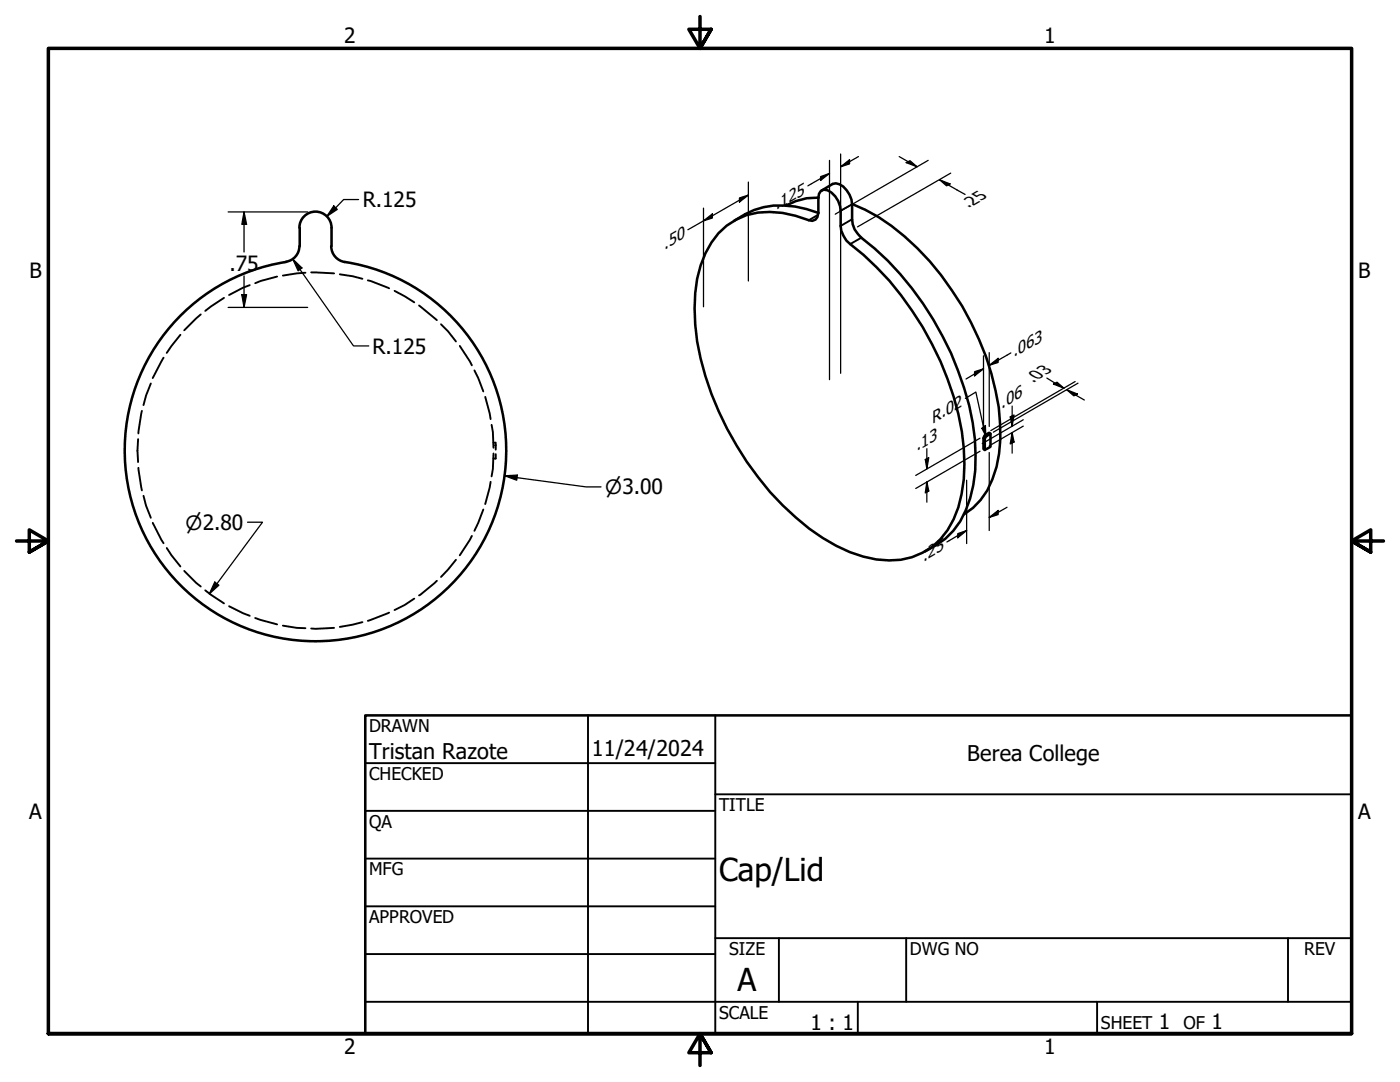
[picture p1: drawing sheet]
<svg xmlns="http://www.w3.org/2000/svg" width="279mm" height="216mm" viewBox="0 0 279 216" stroke-linecap="round" stroke-linejoin="round" font-family="sans-serif">
<!-- layer: Hidden (ANSI) -->
<g fill="none" stroke="#000" stroke-width=".38">
<path d="M44.7 59.4l-3.7 2.6M49.8 56.9l-1.3 .5-2.8 1.5M55.3 55.2l-3.3 .9-1.1 .4M61 54.4l-4.5 .6M62.1 54.4l4.6 .1M67.8 54.7l2.6 .4 1.9 .5M73.4 55.9l4.3 1.6M78.7 58l4 2.3M30.1 76.5l-1 2.4-.5 1.9M32.6 71.4l-2.1 4M36 66.8l-2.7 3.6M40.1 62.7l-3.3 3.2"/>
<path d="M83.6 61l3.6 2.9M88 64.7l1.4 1.4 1.6 2M91.8 69l2.4 3.9M94.7 73.9l.7 1.5 1.1 2.7M96.8 79.2l1.1 4.4M27.6 87.6l-.2 2.3 .2 2.3M27.6 93.3l.7 4.6M28.3 82l-.7 4.5M28.6 98.9l.5 2 1 2.4M97.9 96.1l-1.1 4.5M98.1 84.8l.3 1.4 .1 3.1M98.5 90.5l-.1 3.1-.3 1.5"/>
<path d="M98.5 88.3h.1M98.5 91.5h.1M98.7 88.3h.2v.2M98.9 88.6v1.1M98.9 90.6v.9h-.2M30.5 104.3l2.1 4.1M33.3 109.3l.9 1.5 1.8 2.2M36.8 113.9l2.4 2.4 .9 .7M41 117.8l3.7 2.6M82.7 119.4l-1.9 1.3-2.1 1M87.2 115.9l-3.6 2.9M91 111.7l-3 3.4"/>
<path d="M94.2 106.9l-2.4 3.9M96.5 101.7l-1.8 4.2M45.7 121l4.1 1.9M50.9 123.3l4.4 1.3M56.5 124.8l2.7 .5h1.8M66.7 125.3l-4.6 .1M72.3 124.1l-4.5 1M77.7 122.2l-4.3 1.7"/>
</g>
<!-- layer: Hidden Narrow (ANSI) -->
<path d="M98.5 88.8h.2M98.8 88.8h.1" fill="none" stroke="#000" stroke-width=".25"/>
<!-- layer: Visible (ANSI) -->
<path d="M163.3 39.4l-2.3 .2-2.2 .5-2 .9M164 38l2.2-1.3a2.56 2.56 0 0 1 2.8 1.3l.9 1.8 .2 4a4.9 4.9 0 0 0 1.8 3.6 61.8 61.8 0 0 1 21.5 33.5 37.2 37.2 0 0 1 .2 18.5 15.7 15.7 0 0 1-9 10.6M59.8 49.1a3.1 3.1 0 0 1-2.7 3.1M59.8 45.4a3.2 3.2 0 0 1 3.2-3.2 3.2 3.2 0 0 1 3.2 3.2v3.7M59.8 45.5v3.6M66.1 49.1a3.2 3.2 0 0 0 2.7 3.2 38.1 38.1 0 0 1 26 58.3 38.1 38.1 0 0 1-63.9-.1 38.1 38.1 0 0 1 26.2-58.2M143.4 46.5a13.6 13.6 0 0 1 12.7-4l2.6 .6 2.7 .8 .7 .2 .7-.3 .3-.5 .2-.8v-3l.1-.8 .4-.6a2.21 2.21 0 0 1 2.9 1.1l.6 .9 .3 1 .2 4a5.3 5.3 0 0 0 1.9 3.6 61 61 0 0 1 19.4 26.9 45.2 45.2 0 0 1 3.2 20.1 20.3 20.3 0 0 1-4.7 11.9 14 14 0 0 1-12.7 4 32.5 32.5 0 0 1-16.1-8.3 62.8 62.8 0 0 1-19.7-35.2 30.9 30.9 0 0 1 1.7-17.6l1.2-2.1zM163.3 42.5a18.3 18.3 0 0 0-12.8-.6l-1.8 .8-2.2 1.4M170.1 40.7a40.7 40.7 0 0 1 15.4 11.4 59 59 0 0 1 13.8 29.2 29.7 29.7 0 0 1-1.2 14.3 13.5 13.5 0 0 1-5.7 7M196.9 87l.8-.4v2.6l-1.2 .6v-2.2zM197.7 86.6l-.3-.2-.8 .4-.2 .3-.1 .3v2.2l.2 .2" fill="none" stroke="#000" stroke-width=".51"/>
<!-- layer: Visible Narrow (ANSI) -->
<path d="M163.3 42.9l-1.9 1M170.1 43.8l-2.3 1.3M170.1 40.8l-2.3 1.2M171.9 47.4l-2.2 1.3M196.3 87.4l.2 .2M196.6 86.8l.3 .2" fill="none" stroke="#000" stroke-width=".38"/>
<!-- layer: Border (ANSI) -->
<path d="M139.7 3.3v6.4l-2.2-3.9h4.4l-2.2 3.9 2.2-3.9M3.3 107.9h6.4l-3.9-2.2v4.5l3.9-2.3-3.9 2.3M276.1 107.9h-6.4l3.9-2.2v4.5l-3.9-2.3 3.9 2.3M9.7 206.2v-196.5h260v196.5h-260h260M141.9 210.1l-2.2-3.9 2.2 3.9h-4.4l2.2-3.9v6.4" fill="none" stroke="#000" stroke-width=".7"/>
<!-- layer: Title (ANSI) -->
<g fill="none" stroke="#000" stroke-width=".38">
<path d="M72.9 152.3h69.8M117.3 142.7v63.5M142.7 158.5h127M142.7 142.7v63.5M72.9 161.8h69.8M72.9 171.3h69.8M72.9 199.9h196.8M72.9 180.8h69.8M72.9 190.4h69.8M142.7 187.2h127M155.4 187.2v12.7M171.2 199.9v6.3"/>
<path d="M180.8 187.2v12.7M218.9 199.9v6.3M257 187.2v12.7"/>
</g>
<path d="M72.9 142.7h196.8v63.5h-196.8z" fill="none" stroke="#000" stroke-width=".51"/>
<!-- layer: Dimension (ANSI) -->
<g fill="none" stroke="#000" stroke-width=".25">
<path d="M71.6 39.8h-3l-3.4 3.4M147.6 39.5l1.8-.6-1.8 1.4zM149.4 38.9l-12.1 6.9M149.4 36.3v19.8M163.8 35.2l1.7-.6-1.7 1.4zM165.5 34.6l-4.3 2.5M165.5 32v43.8M167.8 33.3l1.7-1.4v.8zM167.8 30.7v43.8M171.3 31.2l-3.5 2.1M179.5 31.2l3.5 2.1M180.8 32.4l.8-.3 1.4 1.2z"/>
<path d="M185.2 32l-18.5 10.7M187.5 35.9l2.1 .8-.7 .4zM187.5 35.9l5.1 2.9M189.7 34.5l-18.6 10.8M45.5 42.3h15.9M48.3 58.8h.9l-.5 2.5zM48.7 42.3l.5 2.5h-.9zM48.7 42.3v8M48.7 55.1v6.2M58.4 51.7l1.9 1.8-.8 .5zM58.4 51.7l12.1 17.3h3.1M66.6 41.1l.7 .7-2.1 1.4z"/>
<path d="M140.4 44.1l1.8-1.4v.8zM140.4 41.5v19.7M45.5 61.3h15.9M192.7 79.5l2.1-1.3 1.9 8.7M194.5 74.2l1.8-.6-1.8 1.4zM196.3 73.6l-3.5 2M196.3 71v14.7M197.4 72.9l1.8-1.4v.8zM197.4 70.4v14.7M201.7 70.4l-4.3 2.5M208.9 75.4l3.4 2.1M210.2 76.6l.7-.3 1.4 1.2z"/>
<path d="M212.9 77.8l2.1 .8-.7 .4zM212.9 77.8l3.5 2M214.6 76.1l-16.9 9.8M215.1 76.5l-16.9 9.7M100.7 94.9l2.6-.1-.2 1zM100.7 94.9l16.3 2.3h3M184.7 91.7l.7-.4-.4 2.2zM185 96.1l.4 1.9-.7 .4zM185 89.5v4M185 96.1v4.1M192.9 95.8v12.7M195.6 90l-12.8 7.5"/>
<path d="M195.6 87.4l-12.8 7.5M196 85.5l.7-.6v2zM197.4 90.3v15.6M201.6 83.2l.8-.4-.4 2.2zM202 86.4l.4 1.8-.8 .4zM202 81v4M202 86.4v4M204.2 85l-6.8 4M204.2 83.8l-8.2 4.7M42.9 116.1l.8 .7-1.9 1.7zM49.4 104.2h3l-10.6 14.3M191.1 106.5l1.8-.6-1.8 1.4z"/>
<path d="M192.9 105.9l-3.9 2.2M197.4 103.3l1.8-1.4v.8zM201 101.2l-3.6 2.1"/>
</g>
<g fill="#000">
<path d="M163.8 35.2l1.7-.6-1.7 1.4zM167.8 33.3l1.7-1.4v.8zM180.8 32.4l.8-.3 1.4 1.2zM187.5 35.9l2.1 .8-.7 .4zM48.3 58.8h.9l-.5 2.5zM48.7 42.3l.5 2.5h-.9zM58.4 51.7l1.9 1.8-.8 .5zM66.6 41.1l.7 .7-2.1 1.4zM140.4 44.1l1.8-1.4v.8zM147.6 39.5l1.8-.6-1.8 1.4zM194.5 74.2l1.8-.6-1.8 1.4zM197.4 72.9l1.8-1.4v.8z"/>
<path d="M210.2 76.6l.7-.3 1.4 1.2zM212.9 77.8l2.1 .8-.7 .4zM100.7 94.9l2.6-.1-.2 1zM184.7 91.7l.7-.4-.4 2.2zM185 96.1l.4 1.9-.7 .4zM196 85.5l.7-.6v2zM201.6 83.2l.8-.4-.4 2.2zM202 86.4l.4 1.8-.8 .4zM42.9 116.1l.8 .7-1.9 1.7zM191.1 106.5l1.8-.6-1.8 1.4zM197.4 103.3l1.8-1.4v.8z"/>
</g>
<g font-size="6.3">
<text x="143.5" y="175.7">Cap/Lid</text>
<text x="147.2" y="197.7">A</text>
</g>
<g font-size="4.3">
<text x="73.7" y="151.4">Tristan Razote</text>
<text x="118.1" y="150.8">11/24/2024</text>
<text x="193" y="151.8">Berea College</text>
</g>
<g font-size="4.2">
<text x="68.7" y="8.6">2</text>
<text x="208.4" y="8.6">1</text>
<text x="72.4" y="41.3">R.125</text>
<text x="5.9" y="55.5">B</text>
<text x="45.8" y="54.2">.75</text>
<text x="271.1" y="55.5">B</text>
<text x="74.4" y="70.5">R.125</text>
<text x="5.8" y="163.4">A</text>
<text x="271" y="163.4">A</text>
<text x="161.7" y="205.5">1 : 1</text>
<text x="231.3" y="205.4">1</text>
<text x="241.8" y="205.4">1</text>
<text x="68.7" y="210.3">2</text>
<text x="208.4" y="210.3">1</text>
</g>
<g font-size="3.9">
<text x="120.8" y="98.6">⌀3.00</text>
<text x="37" y="105.7">⌀2.80</text>
</g>
<g font-size="3.5">
<text x="73.7" y="146">DRAWN</text>
<text x="73.7" y="155.6">CHECKED</text>
<text x="143.5" y="161.8">TITLE</text>
<text x="73.7" y="165.2">QA</text>
<text x="73.7" y="174.7">MFG</text>
<text x="73.7" y="184.2">APPROVED</text>
<text x="145.5" y="190.6">SIZE</text>
<text x="181.6" y="190.6">DWG NO</text>
<text x="260.3" y="190.5">REV</text>
<text x="143.5" y="203.3">SCALE</text>
<text x="219.7" y="205.4">SHEET</text>
<text x="236.2" y="205.4">OF</text>
</g>
<g font-size="3.4">
<text x="154.9" y="42" transform="rotate(-30 154.9 42)">.125</text>
<text x="193.3" y="41.6" transform="rotate(-30 193.3 41.6)">.25</text>
<text x="132.6" y="49.8" transform="rotate(-30 132.6 49.8)">.50</text>
<text x="202.3" y="71.3" transform="rotate(-30 202.3 71.3)">.063</text>
<text x="206.2" y="76.3" transform="rotate(-30 206.2 76.3)">.03</text>
<text x="199.9" y="81.5" transform="rotate(-30 199.9 81.5)">.06</text>
<text x="186.1" y="84.5" transform="rotate(-30 186.1 84.5)">R.02</text>
<text x="182.9" y="90" transform="rotate(-30 182.9 90)">.13</text>
<text x="184.3" y="112.1" transform="rotate(-30 184.3 112.1)">.25</text>
</g>
</svg>
